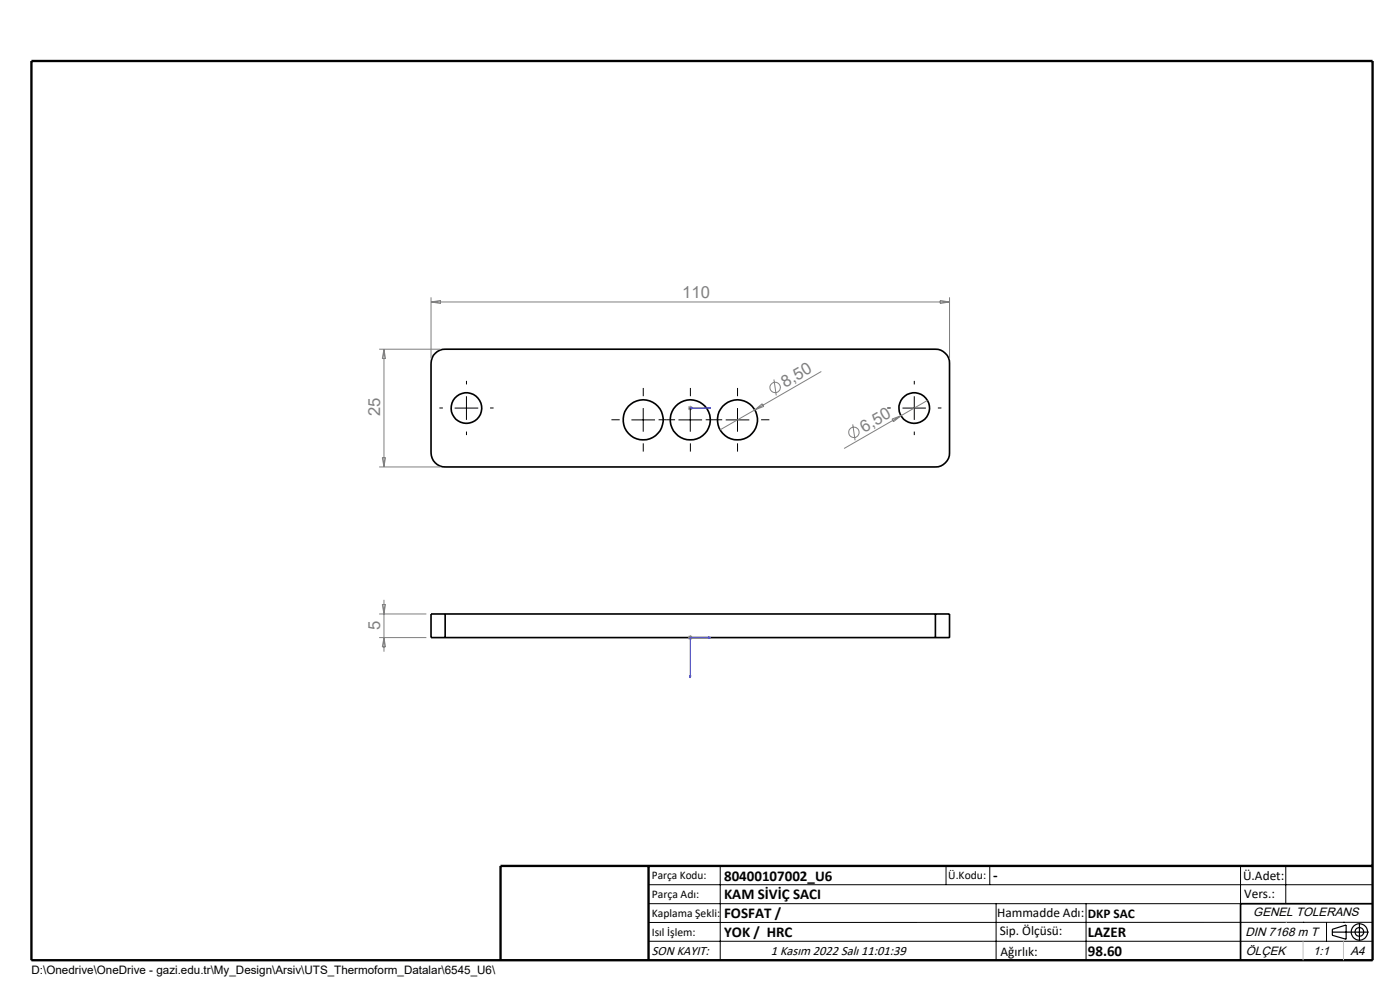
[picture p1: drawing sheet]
<svg xmlns="http://www.w3.org/2000/svg" width="297mm" height="210mm" viewBox="0 0 297 210" stroke-linecap="round" stroke-linejoin="round" font-family="sans-serif">
<g fill="none" stroke="#000" stroke-width=".35">
<path d="M92.3 75a2.87 2.87 0 0 1 2.1-.9h104a3 3 0 0 1 3 3v19a3 3 0 0 1-3 3h-104a3 3 0 0 1-3-3v-19a3.1 3.1 0 0 1 .9-2.1zM94.4 130.2h-3v5h3M94.4 130.2v5M94.4 135.2h104M94.4 130.2h104M198.4 130.2h3v5h-3M198.4 130.2v5M291.2 191.7h-28v12"/>
<circle cx="98.9" cy="86.6" r="3.2"/>
<circle cx="136.5" cy="89.1" r="4.2"/>
<circle cx="146.4" cy="89.1" r="4.2"/>
<circle cx="156.5" cy="89.1" r="4.2"/>
<circle cx="193.9" cy="86.6" r="3.2"/>
</g>
<g fill="none" stroke="#808080" stroke-width=".21">
<path d="M80.4 74.1h13.1M81.5 74.1v25M81.5 74.1l.3 2h-.7zM91.4 63.1v13M91.4 64.1h110M91.4 64.1l2.1-.4v.7zM174.2 78.8l-14.1 8.2M199.5 63.7l1.9 .4-1.9 .3zM201.4 63.1v13M80.4 99.1h13.1M81.1 97.1h.7l-.3 2zM145.9 86.6h1"/>
<path d="M146.1 86.2l.7 .7M146.4 86.1v1M146.8 86.2l-.7 .7M160.1 87l-7.3 4.2M160.1 87l1.6-1.4 .3 .6zM164.2 80.5l.5 3.4M180.9 90l.5 3.4M189.2 88.9l1.9-.7-1.6 1.3zM191.1 88.2l-12 6.9M196.7 84.9l-5.6 3.3M80.4 135.2h10.1M80.4 130.2h10.1"/>
<path d="M81.1 128.2h.7l-.3 2zM81.5 127.2v11M81.5 135.2l.3 2h-.7zM145.9 135.2h1M146.1 134.9l.7 .7M146.4 134.7v1M146.8 134.9l-.7 .7"/>
<circle cx="164.4" cy="82.2" r="1.1"/>
<circle cx="181.1" cy="91.7" r="1.11"/>
</g>
<g fill="none" stroke="#000" stroke-width=".25">
<path d="M282.6 197.7h7.8M282.6 197.1l3-.9v3l-3-.8zM288.4 195.8v3.8M106.2 203.7h185"/>
<circle cx="288.4" cy="197.7" r="1.74"/>
<circle cx="288.4" cy="197.7" r=".93"/>
</g>
<path d="M146.3 86.6h.2zM146.4 86.6h.1M146.4 86.6h4.3M150.7 86.6h-.4h.4M150.3 135.1l.4 .1-.4 .2zM150.7 135.2h-4.3v8.6M146.3 143.4h.2l-.1 .4z" fill="none" stroke="#00f" stroke-width=".21"/>
<g fill="none" stroke="#000" stroke-width=".21" stroke-dasharray="15.2 1.3 1.3 1.3" stroke-linecap="butt">
<path d="M94 86.5h-.8M99 81.5v-.7M99 91.5v.8M104 86.5h.7M131.5 89h-1.8M136.5 84v-1.7M136.5 94v1.8M141.5 89h1.7M141.5 89h-1.8M146.5 84v-1.7M146.5 94v1.8M151.5 89h-1.8"/>
<path d="M151.5 89h1.7M156.5 84v-1.7M156.5 94v1.8M161.5 89h1.7M189 86.5h-.8M194 81.5v-.7M194 91.5v.8M199 86.5h.7"/>
</g>
<g fill="none" stroke="#000" stroke-width=".21">
<path d="M96.4 86.6h5.1M99 84.1v5M133.9 89.1h5.1M136.5 86.6v5M143.9 89.1h5M146.4 86.6v5M154 89.1h5M156.5 86.6v5M191.5 86.6h4.9M194 84.1v5M137.6 187.7h153.6M137.6 191.7h153.6"/>
<path d="M137.6 199.7h153.6M152.8 183.7v20M200.7 183.7v4M210 183.7v4M211.3 191.7v12M230.4 191.7v12M263.2 183.7v20M272.8 183.7v8M276.4 195.6h.1M281.4 195.6v4.1M285 195.6h.1M291.2 195.6l-153.6 .1"/>
</g>
<path d="M6.7 12.9h284.5v190.8h-284.5zM137.6 183.7v20M291.2 183.7h-185v20" fill="none" stroke="#000" stroke-width=".5"/>
<path d="M276.4 199.7v4M285 199.7v4" fill="none" stroke="#c0c0c0" stroke-width=".21"/>
<path d="M272.8 195.6h.1" fill="none" stroke="#c0c0c0" stroke-width=".25"/>
<g fill="#00f">
<path d="M150.3 86.6h.4zM146.3 86.6h.2z"/>
<path d="M150.3 135.1v.3l.4-.2zM146.3 143.4l.1 .4 .1-.4z"/>
</g>
<g font-size="3.5" fill="#808080">
<text x="144.7" y="63.3">110</text>
<text x="166.6" y="82.3" transform="rotate(-30 166.6 82.3)">8,50</text>
<text x="80.7" y="88.3" transform="rotate(-90 80.7 88.3)">25</text>
<text x="183.3" y="91.8" transform="rotate(-30 183.3 91.8)">6,50</text>
<text x="80.7" y="133.7" transform="rotate(-90 80.7 133.7)">5</text>
</g>
<g font-size="3.2">
<text x="153.6" y="186.8">80400107002_U6</text>
<text x="153.6" y="190.8">KAM SİVİÇ SACI</text>
<text x="210.7" y="186.6">-</text>
<text x="153.6" y="194.8">FOSFAT /</text>
<text x="153.6" y="198.8">YOK / HRC</text>
<text x="230.8" y="198.7">LAZER</text>
<text x="230.8" y="202.8">98.60</text>
</g>
<g font-size="2.8">
<text x="263.7" y="186.7">Ü.Adet:</text>
<text x="263.9" y="190.5">Vers.:</text>
<text x="211.5" y="194.5">Hammadde Adı:</text>
<text x="230.8" y="194.7">DKP SAC</text>
<text x="138.3" y="202.6">SON KAYIT:</text>
<text x="163.5" y="202.6">1 Kasım 2022 Salı 11:01:39</text>
<text x="212.1" y="198.4">Sip. Ölçüsü:</text>
<text x="212.2" y="202.7">Ağırlık:</text>
</g>
<g font-size="2.6">
<text x="265.9" y="194.4">GENEL TOLERANS</text>
<text x="264.2" y="198.5">DIN 7168 m T</text>
<text x="264.3" y="202.6">ÖLÇEK</text>
<text x="278.5" y="202.6">1:1</text>
<text x="286.5" y="202.6">A4</text>
</g>
<g font-size="2.5">
<text x="138.3" y="186.4">Parça Kodu:</text>
<text x="138.3" y="190.5">Parça Adı:</text>
<text x="201.2" y="186.5">Ü.Kodu:</text>
<text x="138.3" y="194.5">Kaplama Şekli:</text>
<text x="138.3" y="198.6">Isıl İşlem:</text>
<text x="6.7" y="206.7">D:\Onedrive\OneDrive - gazi.edu.tr\My_Design\Arsiv\UTS_Thermoform_Datalar\6545_U6\</text>
</g>
</svg>
